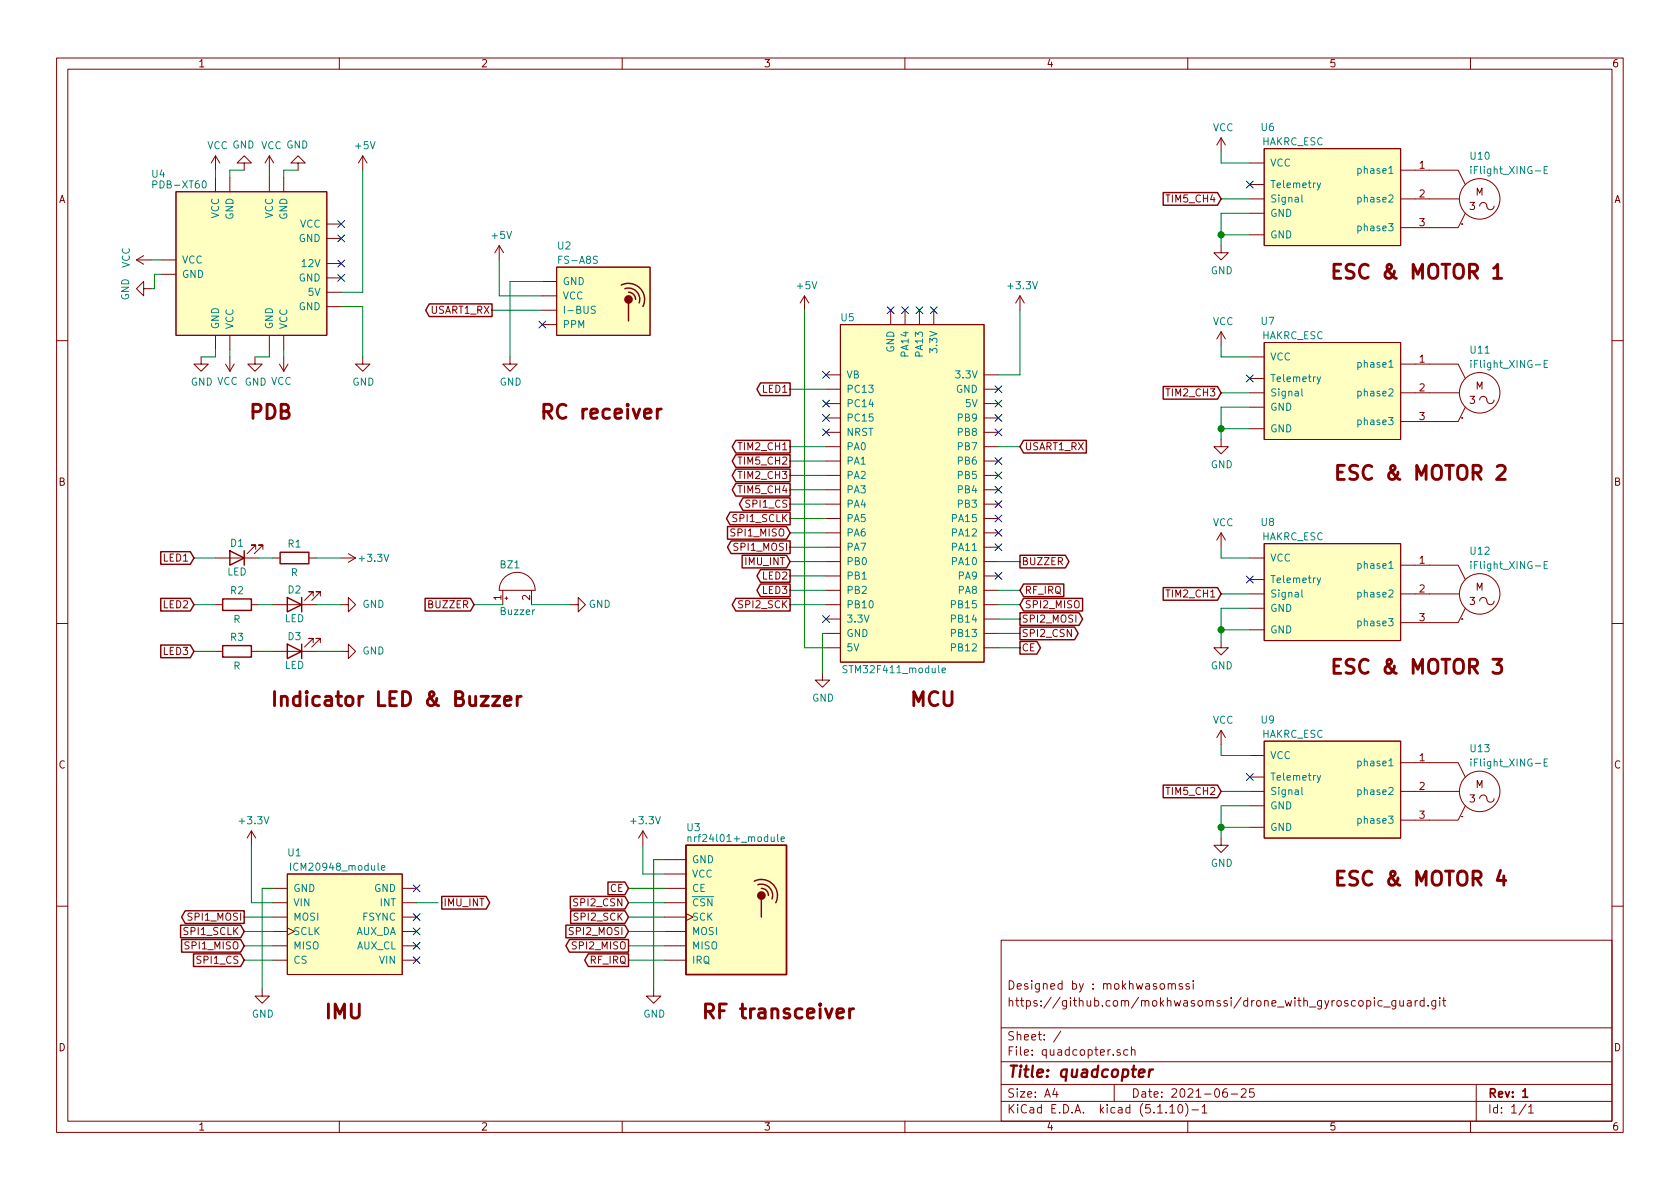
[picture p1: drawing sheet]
EESchema Schematic File Version 4
EELAYER 30 0
EELAYER END
$Descr A4 11693 8268
encoding utf-8
Sheet 1 1
Title "quadcopter"
Date "2021-06-25"
Rev "1"
Comp ""
Comment1 "https://github.com/mokhwasomssi/drone_with_gyroscopic_guard.git"
Comment2 "Designed by : mokhwasomssi"
Comment3 ""
Comment4 ""
$EndDescr
$Comp
L quadcopter-rescue:STM32F411_module U5
U 1 1
P 6350 3600
F 0 "U5" H 5900 5000 50  0000 C CNN
F 1 "STM32F411_module" H 6225 2550 50  0000 C CNN
F 2 "" H 5825 5175 50  0001 C CNN
F 3 "" H 5825 5175 50  0001 C CNN
	1    6350 3600
	1    0    0    -1  
$EndComp
Text GLabel 5500 3500 0    50   Output ~ 0
SPI1_CS
Text GLabel 5500 3700 0    50   Input ~ 0
SPI1_MISO
Text GLabel 5500 3600 0    50   Output ~ 0
SPI1_SCLK
Text GLabel 5500 3800 0    50   Output ~ 0
SPI1_MOSI
Wire Wire Line
	5500 3500 5750 3500
Wire Wire Line
	5500 3600 5750 3600
Wire Wire Line
	5500 3700 5750 3700
Wire Wire Line
	5500 3800 5750 3800
$Comp
L power:GND #PWR016
U 1 1
P 1825 6875
F 0 "#PWR016" H 1825 6625 50  0001 C CNN
F 1 "GND" H 1830 6702 50  0000 C CNN
F 2 "" H 1825 6875 50  0001 C CNN
F 3 "" H 1825 6875 50  0001 C CNN
	1    1825 6875
	1    0    0    -1  
$EndComp
Wire Wire Line
	1900 6275 1750 6275
Wire Wire Line
	1750 6275 1750 5875
Wire Wire Line
	1900 6175 1825 6175
Wire Wire Line
	1825 6175 1825 6875
$Comp
L power:+5V #PWR019
U 1 1
P 5600 2150
F 0 "#PWR019" H 5600 2000 50  0001 C CNN
F 1 "+5V" H 5615 2323 50  0000 C CNN
F 2 "" H 5600 2150 50  0001 C CNN
F 3 "" H 5600 2150 50  0001 C CNN
	1    5600 2150
	1    0    0    -1  
$EndComp
Wire Wire Line
	5750 4500 5600 4500
Wire Wire Line
	5600 4500 5600 2150
$Comp
L power:GND #PWR021
U 1 1
P 5725 4675
F 0 "#PWR021" H 5725 4425 50  0001 C CNN
F 1 "GND" H 5730 4502 50  0000 C CNN
F 2 "" H 5725 4675 50  0001 C CNN
F 3 "" H 5725 4675 50  0001 C CNN
	1    5725 4675
	1    0    0    -1  
$EndComp
Wire Wire Line
	5750 4400 5725 4400
Wire Wire Line
	5725 4400 5725 4675
Wire Wire Line
	1700 6675 1900 6675
Wire Wire Line
	1700 6575 1900 6575
Wire Wire Line
	1700 6475 1900 6475
Wire Wire Line
	1700 6375 1900 6375
Text GLabel 1700 6675 0    50   Input ~ 0
SPI1_CS
Text GLabel 1700 6575 0    50   Input ~ 0
SPI1_MISO
Text GLabel 1700 6475 0    50   Input ~ 0
SPI1_SCLK
Text GLabel 1700 6375 0    50   Output ~ 0
SPI1_MOSI
Text GLabel 4375 6175 0    50   Input ~ 0
CE
Text GLabel 4375 6375 0    50   Input ~ 0
SPI2_SCK
Text GLabel 4375 6475 0    50   Input ~ 0
SPI2_MOSI
Text GLabel 4375 6575 0    50   Output ~ 0
SPI2_MISO
Wire Wire Line
	4375 6175 4625 6175
Wire Wire Line
	4375 6375 4625 6375
Wire Wire Line
	4375 6475 4625 6475
Wire Wire Line
	4375 6575 4625 6575
Text GLabel 7100 4500 2    50   Output ~ 0
CE
Text GLabel 7100 4400 2    50   Output ~ 0
SPI2_CSN
Text GLabel 7100 4300 2    50   Output ~ 0
SPI2_MOSI
Text GLabel 7100 4200 2    50   Input ~ 0
SPI2_MISO
Wire Wire Line
	6950 4200 7100 4200
Wire Wire Line
	6950 4300 7100 4300
Wire Wire Line
	6950 4400 7100 4400
Wire Wire Line
	6950 4500 7100 4500
$Comp
L power:+3.3V #PWR025
U 1 1
P 2375 3875
F 0 "#PWR025" H 2375 3725 50  0001 C CNN
F 1 "+3.3V" V 2375 4100 50  0000 C CNN
F 2 "" H 2375 3875 50  0001 C CNN
F 3 "" H 2375 3875 50  0001 C CNN
	1    2375 3875
	0    1    1    0   
$EndComp
Wire Wire Line
	6950 2600 7100 2600
Wire Wire Line
	7100 2600 7100 2150
$Comp
L quadcopter-rescue:PDB-XT60 U4
U 1 1
P 1750 1800
F 0 "U4" H 1050 2400 50  0000 L CNN
F 1 "PDB-XT60" H 1050 2325 50  0000 L CNN
F 2 "" H 950 2600 50  0001 C CNN
F 3 "" H 950 2600 50  0001 C CNN
	1    1750 1800
	1    0    0    -1  
$EndComp
$Comp
L power:GND #PWR011
U 1 1
P 1050 2000
F 0 "#PWR011" H 1050 1750 50  0001 C CNN
F 1 "GND" H 1055 1827 50  0000 C CNN
F 2 "" H 1050 2000 50  0001 C CNN
F 3 "" H 1050 2000 50  0001 C CNN
	1    1050 2000
	0    1    1    0   
$EndComp
$Comp
L power:VCC #PWR013
U 1 1
P 1050 1800
F 0 "#PWR013" H 1050 1650 50  0001 C CNN
F 1 "VCC" H 1065 1973 50  0000 C CNN
F 2 "" H 1050 1800 50  0001 C CNN
F 3 "" H 1050 1800 50  0001 C CNN
	1    1050 1800
	0    -1   -1   0   
$EndComp
$Comp
L quadcopter-rescue:HAKRC_ESC U6
U 1 1
P 9250 1425
F 0 "U6" H 8825 1975 50  0000 C CNN
F 1 "HAKRC_ESC" H 9000 1875 50  0000 C CNN
F 2 "" H 8850 1875 50  0001 C CNN
F 3 "" H 8850 1875 50  0001 C CNN
	1    9250 1425
	1    0    0    -1  
$EndComp
Text Notes 1725 2925 0    98   ~ 20
PDB
Text Notes 4875 7100 0    98   ~ 20
RF transceiver
Text Notes 2250 7100 0    98   ~ 20
IMU
Text Notes 6325 4925 0    98   ~ 20
MCU
Text Notes 9250 1950 0    98   ~ 20
ESC & MOTOR 1
Text GLabel 5500 3400 0    50   Output ~ 0
TIM5_CH4
Wire Wire Line
	5750 3400 5500 3400
Text GLabel 5500 3300 0    50   Output ~ 0
TIM2_CH3
Text GLabel 5500 3200 0    50   Output ~ 0
TIM5_CH2
Text GLabel 5500 3100 0    50   Output ~ 0
TIM2_CH1
Wire Wire Line
	5500 3300 5750 3300
Wire Wire Line
	5500 3200 5750 3200
Wire Wire Line
	5500 3100 5750 3100
$Comp
L quadcopter-rescue:iFlight_XING-E U10
U 1 1
P 10300 1375
F 0 "U10" H 10225 1675 50  0000 L CNN
F 1 "iFlight_XING-E" H 10225 1575 50  0000 L CNN
F 2 "" H 10500 1475 50  0001 C CNN
F 3 "" H 10500 1475 50  0001 C CNN
	1    10300 1375
	1    0    0    -1  
$EndComp
$Comp
L power:VCC #PWR026
U 1 1
P 8500 1050
F 0 "#PWR026" H 8500 900 50  0001 C CNN
F 1 "VCC" H 8515 1223 50  0000 C CNN
F 2 "" H 8500 1050 50  0001 C CNN
F 3 "" H 8500 1050 50  0001 C CNN
	1    8500 1050
	1    0    0    -1  
$EndComp
Wire Wire Line
	8700 1125 8500 1125
Wire Wire Line
	8500 1125 8500 1050
Wire Wire Line
	8500 1375 8700 1375
NoConn ~ 8700 1275
$Comp
L power:GND #PWR027
U 1 1
P 8500 1700
F 0 "#PWR027" H 8500 1450 50  0001 C CNN
F 1 "GND" H 8505 1527 50  0000 C CNN
F 2 "" H 8500 1700 50  0001 C CNN
F 3 "" H 8500 1700 50  0001 C CNN
	1    8500 1700
	1    0    0    -1  
$EndComp
Wire Wire Line
	8700 1475 8500 1475
Wire Wire Line
	8500 1475 8500 1625
Wire Wire Line
	8700 1625 8500 1625
Connection ~ 8500 1625
Wire Wire Line
	8500 1625 8500 1700
Text GLabel 8500 1375 0    50   Input ~ 0
TIM5_CH4
Text GLabel 8500 2725 0    50   Input ~ 0
TIM2_CH3
Text GLabel 8500 4125 0    50   Input ~ 0
TIM2_CH1
Text GLabel 8500 5500 0    50   Input ~ 0
TIM5_CH2
Text GLabel 5500 4200 0    50   Output ~ 0
SPI2_SCK
Wire Wire Line
	5500 4200 5750 4200
NoConn ~ 5750 2600
NoConn ~ 5750 2800
NoConn ~ 5750 2900
NoConn ~ 5750 3000
NoConn ~ 5750 4300
NoConn ~ 6950 4000
NoConn ~ 6950 3800
NoConn ~ 6950 3700
NoConn ~ 6950 3600
NoConn ~ 6950 3500
NoConn ~ 6950 2700
NoConn ~ 6950 2800
NoConn ~ 6950 2900
NoConn ~ 6950 3000
NoConn ~ 6950 3200
NoConn ~ 6950 3300
NoConn ~ 6950 3400
Text Notes 9250 4700 0    98   ~ 20
ESC & MOTOR 3
Text Notes 9275 3350 0    98   ~ 20
ESC & MOTOR 2
NoConn ~ 2900 6375
NoConn ~ 2900 6475
NoConn ~ 2900 6575
NoConn ~ 2900 6675
$Comp
L quadcopter-rescue:ICM20948_module U1
U 1 1
P 2400 6375
F 0 "U1" H 2050 6825 50  0000 C CNN
F 1 "ICM20948_module" H 2350 6725 50  0000 C CNN
F 2 "" H 2300 6875 50  0001 C CNN
F 3 "" H 2300 6875 50  0001 C CNN
	1    2400 6375
	1    0    0    -1  
$EndComp
NoConn ~ 2900 6175
Text GLabel 4375 6675 0    50   Output ~ 0
RF_IRQ
Wire Wire Line
	4375 6275 4625 6275
Wire Wire Line
	4625 6675 4375 6675
Text GLabel 4375 6275 0    50   Input ~ 0
SPI2_CSN
$Comp
L quadcopter-rescue:nrf24l01+_module U3
U 1 1
P 5125 6325
F 0 "U3" H 4775 6900 50  0000 L CNN
F 1 "nrf24l01+_module" H 4775 6825 50  0000 L CNN
F 2 "" H 5075 6950 50  0001 C CNN
F 3 "" H 5075 6950 50  0001 C CNN
	1    5125 6325
	1    0    0    -1  
$EndComp
Wire Wire Line
	4475 6075 4625 6075
Wire Wire Line
	4475 5875 4475 6075
Wire Wire Line
	4625 5975 4550 5975
$Comp
L power:GND #PWR018
U 1 1
P 4550 6875
F 0 "#PWR018" H 4550 6625 50  0001 C CNN
F 1 "GND" H 4555 6702 50  0000 C CNN
F 2 "" H 4550 6875 50  0001 C CNN
F 3 "" H 4550 6875 50  0001 C CNN
	1    4550 6875
	1    0    0    -1  
$EndComp
Wire Wire Line
	4550 5975 4550 6875
Text GLabel 7100 4100 2    50   Input ~ 0
RF_IRQ
Wire Wire Line
	5500 4100 5750 4100
Wire Wire Line
	1875 2475 1775 2475
Wire Wire Line
	1875 2425 1875 2475
Wire Wire Line
	1975 2425 1975 2475
Wire Wire Line
	1500 2475 1400 2475
Wire Wire Line
	1500 2425 1500 2475
Wire Wire Line
	1600 2425 1600 2475
$Comp
L power:GND #PWR04
U 1 1
P 1400 2475
F 0 "#PWR04" H 1400 2225 50  0001 C CNN
F 1 "GND" H 1405 2302 50  0000 C CNN
F 2 "" H 1400 2475 50  0001 C CNN
F 3 "" H 1400 2475 50  0001 C CNN
	1    1400 2475
	1    0    0    -1  
$EndComp
$Comp
L power:GND #PWR010
U 1 1
P 1775 2475
F 0 "#PWR010" H 1775 2225 50  0001 C CNN
F 1 "GND" H 1780 2302 50  0000 C CNN
F 2 "" H 1775 2475 50  0001 C CNN
F 3 "" H 1775 2475 50  0001 C CNN
	1    1775 2475
	1    0    0    -1  
$EndComp
$Comp
L power:VCC #PWR07
U 1 1
P 1600 2475
F 0 "#PWR07" H 1600 2325 50  0001 C CNN
F 1 "VCC" H 1615 2648 50  0000 C CNN
F 2 "" H 1600 2475 50  0001 C CNN
F 3 "" H 1600 2475 50  0001 C CNN
	1    1600 2475
	-1   0    0    1   
$EndComp
$Comp
L power:VCC #PWR012
U 1 1
P 1975 2475
F 0 "#PWR012" H 1975 2325 50  0001 C CNN
F 1 "VCC" H 1990 2648 50  0000 C CNN
F 2 "" H 1975 2475 50  0001 C CNN
F 3 "" H 1975 2475 50  0001 C CNN
	1    1975 2475
	-1   0    0    1   
$EndComp
Wire Wire Line
	1600 1175 1700 1175
Wire Wire Line
	1600 1225 1600 1175
Wire Wire Line
	1500 1225 1500 1175
Wire Wire Line
	1975 1175 2075 1175
Wire Wire Line
	1975 1225 1975 1175
Wire Wire Line
	1875 1225 1875 1175
$Comp
L power:GND #PWR022
U 1 1
P 2075 1175
F 0 "#PWR022" H 2075 925 50  0001 C CNN
F 1 "GND" H 2080 1002 50  0000 C CNN
F 2 "" H 2075 1175 50  0001 C CNN
F 3 "" H 2075 1175 50  0001 C CNN
	1    2075 1175
	-1   0    0    1   
$EndComp
$Comp
L power:GND #PWR015
U 1 1
P 1700 1175
F 0 "#PWR015" H 1700 925 50  0001 C CNN
F 1 "GND" H 1705 1002 50  0000 C CNN
F 2 "" H 1700 1175 50  0001 C CNN
F 3 "" H 1700 1175 50  0001 C CNN
	1    1700 1175
	-1   0    0    1   
$EndComp
$Comp
L power:VCC #PWR020
U 1 1
P 1875 1175
F 0 "#PWR020" H 1875 1025 50  0001 C CNN
F 1 "VCC" H 1890 1348 50  0000 C CNN
F 2 "" H 1875 1175 50  0001 C CNN
F 3 "" H 1875 1175 50  0001 C CNN
	1    1875 1175
	1    0    0    -1  
$EndComp
$Comp
L power:VCC #PWR014
U 1 1
P 1500 1175
F 0 "#PWR014" H 1500 1025 50  0001 C CNN
F 1 "VCC" H 1515 1348 50  0000 C CNN
F 2 "" H 1500 1175 50  0001 C CNN
F 3 "" H 1500 1175 50  0001 C CNN
	1    1500 1175
	1    0    0    -1  
$EndComp
Wire Wire Line
	1125 1800 1050 1800
Wire Wire Line
	1125 1900 1075 1900
Wire Wire Line
	1075 1900 1075 2000
Wire Wire Line
	1075 2000 1050 2000
NoConn ~ 2375 1550
NoConn ~ 2375 1650
NoConn ~ 2375 1825
NoConn ~ 2375 1925
$Comp
L power:+5V #PWR023
U 1 1
P 2525 1175
F 0 "#PWR023" H 2525 1025 50  0001 C CNN
F 1 "+5V" H 2540 1348 50  0000 C CNN
F 2 "" H 2525 1175 50  0001 C CNN
F 3 "" H 2525 1175 50  0001 C CNN
	1    2525 1175
	1    0    0    -1  
$EndComp
Wire Wire Line
	2375 2025 2525 2025
Wire Wire Line
	2525 2025 2525 1175
$Comp
L power:GND #PWR024
U 1 1
P 2525 2475
F 0 "#PWR024" H 2525 2225 50  0001 C CNN
F 1 "GND" H 2530 2302 50  0000 C CNN
F 2 "" H 2525 2475 50  0001 C CNN
F 3 "" H 2525 2475 50  0001 C CNN
	1    2525 2475
	1    0    0    -1  
$EndComp
Wire Wire Line
	2375 2125 2525 2125
Wire Wire Line
	2525 2125 2525 2475
$Comp
L quadcopter-rescue:HAKRC_ESC U7
U 1 1
P 9250 2775
F 0 "U7" H 8825 3325 50  0000 C CNN
F 1 "HAKRC_ESC" H 9000 3225 50  0000 C CNN
F 2 "" H 8850 3225 50  0001 C CNN
F 3 "" H 8850 3225 50  0001 C CNN
	1    9250 2775
	1    0    0    -1  
$EndComp
$Comp
L quadcopter-rescue:iFlight_XING-E U11
U 1 1
P 10300 2725
F 0 "U11" H 10225 3025 50  0000 L CNN
F 1 "iFlight_XING-E" H 10225 2925 50  0000 L CNN
F 2 "" H 10500 2825 50  0001 C CNN
F 3 "" H 10500 2825 50  0001 C CNN
	1    10300 2725
	1    0    0    -1  
$EndComp
$Comp
L power:VCC #PWR028
U 1 1
P 8500 2400
F 0 "#PWR028" H 8500 2250 50  0001 C CNN
F 1 "VCC" H 8515 2573 50  0000 C CNN
F 2 "" H 8500 2400 50  0001 C CNN
F 3 "" H 8500 2400 50  0001 C CNN
	1    8500 2400
	1    0    0    -1  
$EndComp
Wire Wire Line
	8700 2475 8500 2475
Wire Wire Line
	8500 2475 8500 2400
Wire Wire Line
	8500 2725 8700 2725
NoConn ~ 8700 2625
$Comp
L power:GND #PWR029
U 1 1
P 8500 3050
F 0 "#PWR029" H 8500 2800 50  0001 C CNN
F 1 "GND" H 8505 2877 50  0000 C CNN
F 2 "" H 8500 3050 50  0001 C CNN
F 3 "" H 8500 3050 50  0001 C CNN
	1    8500 3050
	1    0    0    -1  
$EndComp
Wire Wire Line
	8700 2825 8500 2825
Wire Wire Line
	8500 2825 8500 2975
Wire Wire Line
	8700 2975 8500 2975
Connection ~ 8500 2975
Wire Wire Line
	8500 2975 8500 3050
$Comp
L quadcopter-rescue:HAKRC_ESC U8
U 1 1
P 9250 4175
F 0 "U8" H 8825 4725 50  0000 C CNN
F 1 "HAKRC_ESC" H 9000 4625 50  0000 C CNN
F 2 "" H 8850 4625 50  0001 C CNN
F 3 "" H 8850 4625 50  0001 C CNN
	1    9250 4175
	1    0    0    -1  
$EndComp
$Comp
L quadcopter-rescue:iFlight_XING-E U12
U 1 1
P 10300 4125
F 0 "U12" H 10225 4425 50  0000 L CNN
F 1 "iFlight_XING-E" H 10225 4325 50  0000 L CNN
F 2 "" H 10500 4225 50  0001 C CNN
F 3 "" H 10500 4225 50  0001 C CNN
	1    10300 4125
	1    0    0    -1  
$EndComp
$Comp
L power:VCC #PWR030
U 1 1
P 8500 3800
F 0 "#PWR030" H 8500 3650 50  0001 C CNN
F 1 "VCC" H 8515 3973 50  0000 C CNN
F 2 "" H 8500 3800 50  0001 C CNN
F 3 "" H 8500 3800 50  0001 C CNN
	1    8500 3800
	1    0    0    -1  
$EndComp
Wire Wire Line
	8700 3875 8500 3875
Wire Wire Line
	8500 3875 8500 3800
Wire Wire Line
	8500 4125 8700 4125
NoConn ~ 8700 4025
$Comp
L power:GND #PWR031
U 1 1
P 8500 4450
F 0 "#PWR031" H 8500 4200 50  0001 C CNN
F 1 "GND" H 8505 4277 50  0000 C CNN
F 2 "" H 8500 4450 50  0001 C CNN
F 3 "" H 8500 4450 50  0001 C CNN
	1    8500 4450
	1    0    0    -1  
$EndComp
Wire Wire Line
	8700 4225 8500 4225
Wire Wire Line
	8500 4225 8500 4375
Wire Wire Line
	8700 4375 8500 4375
Connection ~ 8500 4375
Wire Wire Line
	8500 4375 8500 4450
$Comp
L quadcopter-rescue:HAKRC_ESC U9
U 1 1
P 9250 5550
F 0 "U9" H 8825 6100 50  0000 C CNN
F 1 "HAKRC_ESC" H 9000 6000 50  0000 C CNN
F 2 "" H 8850 6000 50  0001 C CNN
F 3 "" H 8850 6000 50  0001 C CNN
	1    9250 5550
	1    0    0    -1  
$EndComp
$Comp
L quadcopter-rescue:iFlight_XING-E U13
U 1 1
P 10300 5500
F 0 "U13" H 10225 5800 50  0000 L CNN
F 1 "iFlight_XING-E" H 10225 5700 50  0000 L CNN
F 2 "" H 10500 5600 50  0001 C CNN
F 3 "" H 10500 5600 50  0001 C CNN
	1    10300 5500
	1    0    0    -1  
$EndComp
$Comp
L power:VCC #PWR032
U 1 1
P 8500 5175
F 0 "#PWR032" H 8500 5025 50  0001 C CNN
F 1 "VCC" H 8515 5348 50  0000 C CNN
F 2 "" H 8500 5175 50  0001 C CNN
F 3 "" H 8500 5175 50  0001 C CNN
	1    8500 5175
	1    0    0    -1  
$EndComp
Wire Wire Line
	8700 5250 8500 5250
Wire Wire Line
	8500 5250 8500 5175
Wire Wire Line
	8500 5500 8700 5500
NoConn ~ 8700 5400
$Comp
L power:GND #PWR033
U 1 1
P 8500 5825
F 0 "#PWR033" H 8500 5575 50  0001 C CNN
F 1 "GND" H 8505 5652 50  0000 C CNN
F 2 "" H 8500 5825 50  0001 C CNN
F 3 "" H 8500 5825 50  0001 C CNN
	1    8500 5825
	1    0    0    -1  
$EndComp
Wire Wire Line
	8700 5600 8500 5600
Wire Wire Line
	8500 5600 8500 5750
Wire Wire Line
	8700 5750 8500 5750
Connection ~ 8500 5750
Wire Wire Line
	8500 5750 8500 5825
Text Notes 9275 6175 0    98   ~ 20
ESC & MOTOR 4
Wire Wire Line
	3475 2050 3775 2050
$Comp
L power:GND #PWR03
U 1 1
P 3550 2475
F 0 "#PWR03" H 3550 2225 50  0001 C CNN
F 1 "GND" H 3555 2302 50  0000 C CNN
F 2 "" H 3550 2475 50  0001 C CNN
F 3 "" H 3550 2475 50  0001 C CNN
	1    3550 2475
	1    0    0    -1  
$EndComp
Wire Wire Line
	3775 1950 3550 1950
Wire Wire Line
	3550 1950 3550 2475
Text GLabel 7100 3100 2    50   Input ~ 0
USART1_RX
Wire Wire Line
	6950 3900 7100 3900
Text GLabel 3425 2150 0    50   Output ~ 0
USART1_RX
Wire Wire Line
	3425 2150 3775 2150
NoConn ~ 3775 2250
Wire Wire Line
	7100 4100 6950 4100
Text GLabel 5500 4100 0    50   Output ~ 0
LED3
Text GLabel 5500 4000 0    50   Output ~ 0
LED2
Wire Wire Line
	5750 4000 5500 4000
Text GLabel 5500 2700 0    50   Output ~ 0
LED1
Wire Wire Line
	5500 2700 5750 2700
Wire Wire Line
	6950 3100 7100 3100
Text GLabel 7100 3900 2    50   Output ~ 0
BUZZER
Text GLabel 1350 3875 0    50   Input ~ 0
LED1
$Comp
L Device:LED D1
U 1 1
P 1650 3875
F 0 "D1" H 1650 3775 50  0000 C CNN
F 1 "LED" H 1650 3975 50  0000 C CNN
F 2 "" H 1650 3875 50  0001 C CNN
F 3 "~" H 1650 3875 50  0001 C CNN
	1    1650 3875
	-1   0    0    1   
$EndComp
Wire Wire Line
	1800 3875 1900 3875
Wire Wire Line
	2200 3875 2375 3875
Wire Wire Line
	1350 3875 1500 3875
$Comp
L Device:R R1
U 1 1
P 2050 3875
F 0 "R1" V 1950 3875 50  0000 C CNN
F 1 "R" V 2150 3875 50  0000 C CNN
F 2 "" V 1980 3875 50  0001 C CNN
F 3 "~" H 2050 3875 50  0001 C CNN
	1    2050 3875
	0    1    1    0   
$EndComp
Text GLabel 1350 4200 0    50   Input ~ 0
LED2
$Comp
L Device:LED D2
U 1 1
P 2050 4200
F 0 "D2" H 2050 4100 50  0000 C CNN
F 1 "LED" H 2050 4300 50  0000 C CNN
F 2 "" H 2050 4200 50  0001 C CNN
F 3 "~" H 2050 4200 50  0001 C CNN
	1    2050 4200
	-1   0    0    1   
$EndComp
Wire Wire Line
	1800 4200 1900 4200
$Comp
L power:GND #PWR06
U 1 1
P 2375 4200
F 0 "#PWR06" H 2375 3950 50  0001 C CNN
F 1 "GND" V 2375 3975 50  0000 C CNN
F 2 "" H 2375 4200 50  0001 C CNN
F 3 "" H 2375 4200 50  0001 C CNN
	1    2375 4200
	0    -1   -1   0   
$EndComp
Wire Wire Line
	2200 4200 2375 4200
Wire Wire Line
	1350 4200 1500 4200
$Comp
L Device:R R2
U 1 1
P 1650 4200
F 0 "R2" V 1550 4200 50  0000 C CNN
F 1 "R" V 1750 4200 50  0000 C CNN
F 2 "" V 1580 4200 50  0001 C CNN
F 3 "~" H 1650 4200 50  0001 C CNN
	1    1650 4200
	0    1    1    0   
$EndComp
Text GLabel 1350 4525 0    50   Input ~ 0
LED3
$Comp
L Device:LED D3
U 1 1
P 2050 4525
F 0 "D3" H 2050 4425 50  0000 C CNN
F 1 "LED" H 2050 4625 50  0000 C CNN
F 2 "" H 2050 4525 50  0001 C CNN
F 3 "~" H 2050 4525 50  0001 C CNN
	1    2050 4525
	-1   0    0    1   
$EndComp
Wire Wire Line
	1800 4525 1900 4525
$Comp
L power:GND #PWR08
U 1 1
P 2375 4525
F 0 "#PWR08" H 2375 4275 50  0001 C CNN
F 1 "GND" V 2375 4300 50  0000 C CNN
F 2 "" H 2375 4525 50  0001 C CNN
F 3 "" H 2375 4525 50  0001 C CNN
	1    2375 4525
	0    -1   -1   0   
$EndComp
Wire Wire Line
	2200 4525 2375 4525
Wire Wire Line
	1350 4525 1500 4525
$Comp
L Device:R R3
U 1 1
P 1650 4525
F 0 "R3" V 1550 4525 50  0000 C CNN
F 1 "R" V 1750 4525 50  0000 C CNN
F 2 "" V 1580 4525 50  0001 C CNN
F 3 "~" H 1650 4525 50  0001 C CNN
	1    1650 4525
	0    1    1    0   
$EndComp
Text GLabel 3300 4200 0    50   Input ~ 0
BUZZER
$Comp
L Device:Buzzer BZ1
U 1 1
P 3600 4100
F 0 "BZ1" V 3775 4225 50  0000 R CNN
F 1 "Buzzer" V 3450 4225 50  0000 R CNN
F 2 "" V 3575 4200 50  0001 C CNN
F 3 "~" V 3575 4200 50  0001 C CNN
	1    3600 4100
	0    -1   -1   0   
$EndComp
Wire Wire Line
	3300 4200 3500 4200
$Comp
L power:GND #PWR09
U 1 1
P 3975 4200
F 0 "#PWR09" H 3975 3950 50  0001 C CNN
F 1 "GND" V 3975 4000 50  0000 C CNN
F 2 "" H 3975 4200 50  0001 C CNN
F 3 "" H 3975 4200 50  0001 C CNN
	1    3975 4200
	0    -1   -1   0   
$EndComp
Wire Wire Line
	3700 4200 3975 4200
Text Notes 1875 4925 0    98   ~ 20
Indicator LED & Buzzer
Wire Wire Line
	3475 1800 3475 2050
$Comp
L power:+5V #PWR02
U 1 1
P 3475 1800
F 0 "#PWR02" H 3475 1650 50  0001 C CNN
F 1 "+5V" H 3490 1973 50  0000 C CNN
F 2 "" H 3475 1800 50  0001 C CNN
F 3 "" H 3475 1800 50  0001 C CNN
	1    3475 1800
	1    0    0    -1  
$EndComp
Text Notes 3750 2925 0    98   ~ 20
RC receiver
$Comp
L quadcopter-rescue:FS-A8S U2
U 1 1
P 4200 2100
F 0 "U2" H 3875 2500 50  0000 L CNN
F 1 "FS-A8S" H 3875 2400 50  0000 L CNN
F 2 "" H 3925 2475 50  0001 C CNN
F 3 "" H 3925 2475 50  0001 C CNN
	1    4200 2100
	1    0    0    -1  
$EndComp
Text GLabel 3075 6275 2    50   Output ~ 0
IMU_INT
Text GLabel 5500 3900 0    50   Input ~ 0
IMU_INT
Wire Wire Line
	5750 3900 5500 3900
Wire Wire Line
	2900 6275 3050 6275
$Comp
L power:+3.3V #PWR017
U 1 1
P 4475 5875
F 0 "#PWR017" H 4475 5725 50  0001 C CNN
F 1 "+3.3V" H 4490 6048 50  0000 C CNN
F 2 "" H 4475 5875 50  0001 C CNN
F 3 "" H 4475 5875 50  0001 C CNN
	1    4475 5875
	1    0    0    -1  
$EndComp
$Comp
L power:+3.3V #PWR?
U 1 1
P 1750 5875
F 0 "#PWR?" H 1750 5725 50  0001 C CNN
F 1 "+3.3V" H 1765 6048 50  0000 C CNN
F 2 "" H 1750 5875 50  0001 C CNN
F 3 "" H 1750 5875 50  0001 C CNN
	1    1750 5875
	1    0    0    -1  
$EndComp
$Comp
L power:+3.3V #PWR?
U 1 1
P 7100 2150
F 0 "#PWR?" H 7100 2000 50  0001 C CNN
F 1 "+3.3V" H 7115 2323 50  0000 C CNN
F 2 "" H 7100 2150 50  0001 C CNN
F 3 "" H 7100 2150 50  0001 C CNN
	1    7100 2150
	1    0    0    -1  
$EndComp
NoConn ~ 6200 2150
NoConn ~ 6300 2150
NoConn ~ 6400 2150
NoConn ~ 6500 2150
NoConn ~ -200 2950
$EndSCHEMATC
